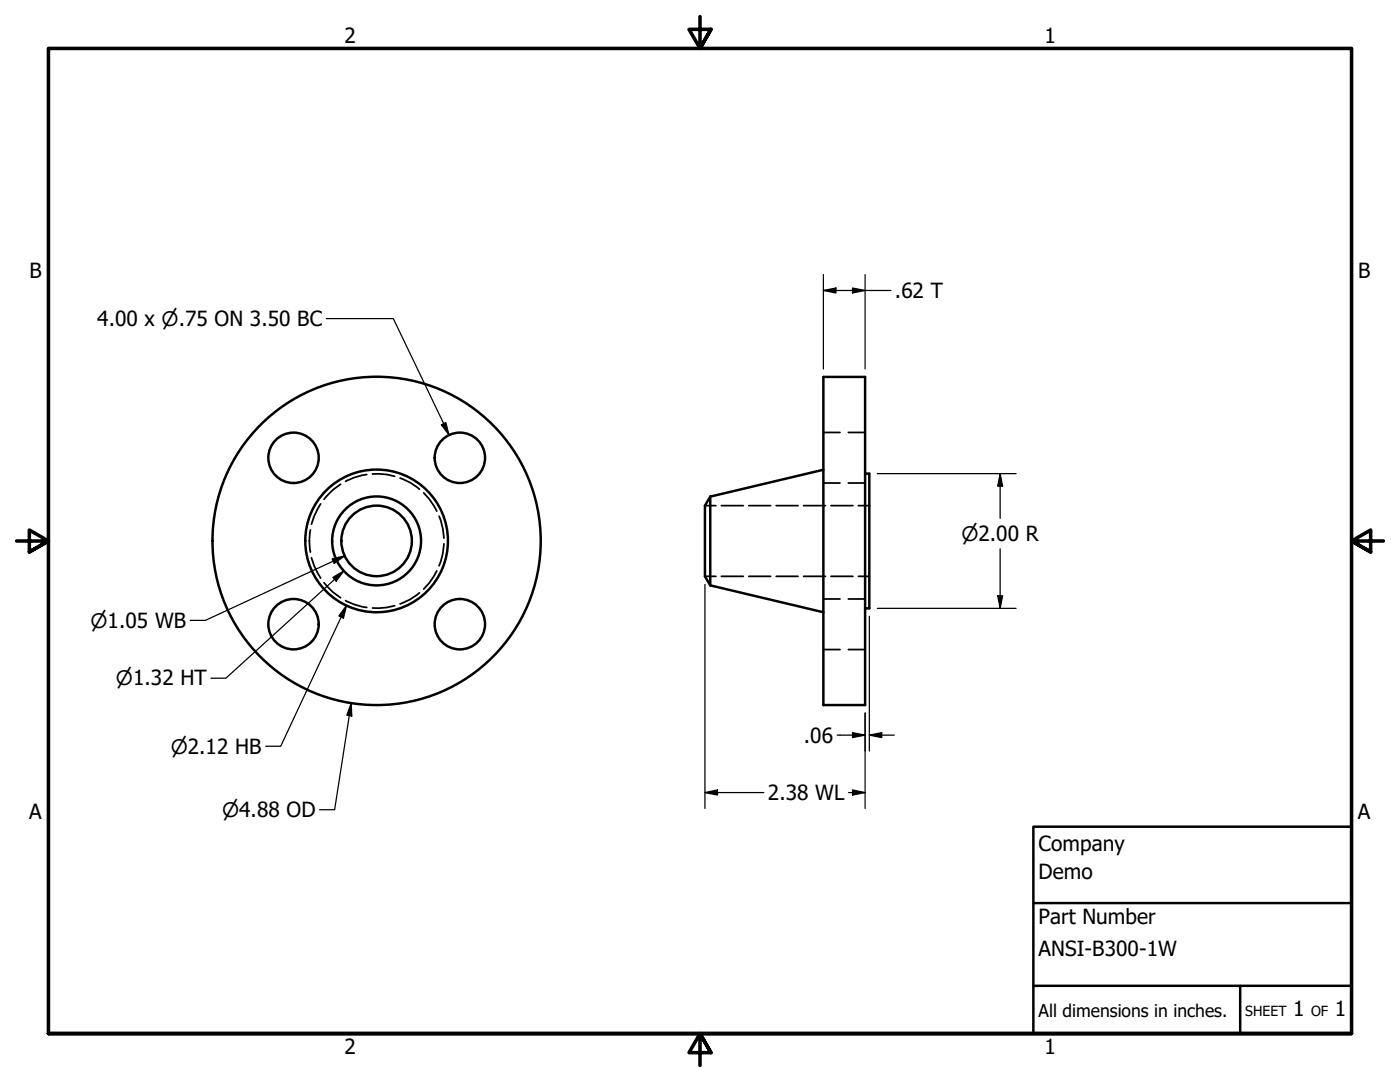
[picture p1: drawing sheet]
<svg xmlns="http://www.w3.org/2000/svg" width="279mm" height="216mm" viewBox="0 0 279 216" stroke-linecap="round" stroke-linejoin="round" font-family="sans-serif">
<!-- layer: Hidden (ANSI) -->
<g fill="none" stroke="#000" stroke-width=".35">
<path d="M68 96.6a12.1 12.1 0 0 0-3.3 3M73.2 94.7a12 12 0 0 0-4.2 1.4M74.3 94.6l2.9 .1 1.6 .3M79.8 95.4a11.4 11.4 0 0 1 3.9 2.2M84.6 98.4l1 1.1 1.6 2.5M164.3 96.4h3.3M164.3 86.3h3.3M169.3 96.4h3.3M169.3 86.3h3.3M61.9 105.7a11.8 11.8 0 0 0 0 4.5M62.2 111.3l.5 1.5 1.3 2.6M64 100.5l-1.3 2.6-.5 1.5"/>
<path d="M64.7 116.3a12.1 12.1 0 0 0 3.3 3M69 119.8a12 12 0 0 0 4.2 1.4M83.7 118.3a11.4 11.4 0 0 1-3.9 2.2M87.2 113.9l-1.6 2.5-1 1.1M87.6 103a12.4 12.4 0 0 1 1 4.4M88.6 108.5a12.4 12.4 0 0 1-1 4.4M140.7 115h2.2M140.7 100.9h2.2M144 115h4.3M144 100.9h4.3M149.4 115h4.4M149.4 100.9h4.4"/>
<path d="M154.9 115h4.4M154.9 100.9h4.4M160.4 115h4.3M160.4 100.9h4.3M164.3 119.5h3.3M165.8 115h4.4M165.8 100.9h4.4M169.3 119.5h3.3M171.3 115h2.2M171.3 100.9h2.2M78.8 120.9l-1.6 .3-2.9 .1M164.3 129.6h3.3"/>
<path d="M169.3 129.6h3.3"/>
</g>
<!-- layer: Visible (ANSI) -->
<g fill="none" stroke="#000" stroke-width=".49">
<path d="M164.3 75.2h8.3v65.5h-8.3zM141.7 99.1v17.7M141.7 99.1l-1 1.8v14.1l1 1.8M164.3 93.7l-22.6 5.4M172.6 94.5h.9v26.9h-.9M141.7 116.8l22.6 5.4"/>
<circle cx="58.6" cy="91.4" r="5"/>
<circle cx="91.8" cy="91.4" r="5"/>
<circle cx="75.2" cy="107.9" r="7"/>
<circle cx="75.2" cy="107.9" r="8.9"/>
<circle cx="75.2" cy="107.9" r="14.2"/>
<circle cx="75.2" cy="107.9" r="32.8"/>
<circle cx="58.6" cy="124.5" r="5"/>
<circle cx="91.8" cy="124.5" r="5"/>
</g>
<!-- layer: Border (ANSI) -->
<path d="M139.7 3.3v6.4l-2.2-3.8h4.4l-2.2 3.8 2.2-3.8M3.3 107.9h6.4l-3.8-2.1v4.3l3.8-2.2-3.8 2.2M276.1 107.9h-6.4l3.8-2.1v4.3l-3.8-2.2 3.8 2.2M9.7 206.2v-196.5h260v196.5h-260h260M141.9 210l-2.2-3.8 2.2 3.8h-4.4l2.2-3.8v6.4" fill="none" stroke="#000" stroke-width=".71"/>
<!-- layer: Title (ANSI) -->
<path d="M206.2 165h63.5v41.2h-63.5zM206.2 196.7h63.5M206.2 180.2h63.5M247.5 196.7v9.5" fill="none" stroke="#000" stroke-width=".49"/>
<!-- layer: Dimension (ANSI) -->
<g fill="none" stroke="#000" stroke-width=".25">
<path d="M164.3 58l2.5-.5v1zM164.3 58h13.5M164.3 54.8v18.8M170.1 57.5l2.5 .5-2.5 .5zM172.6 54.8v18.8M65.1 63.6h13.4l11.1 23.2M88.1 84.8l.9-.5 .6 2.5zM175.1 94.5h27.7M199.6 94.5l.5 2.5h-1zM199.6 94.5v8.9M66.3 111.5l2.5-.6-2.1 1.5zM66.4 115.2l2.2-1.3-1.5 2.1z"/>
<path d="M68.6 113.9l-23.5 21.4h-3M68.8 110.9l-27.8 12.9h-3M140.7 116.6v44.7M199.1 118.9h1l-.5 2.5zM199.6 109.5v11.9M69.1 120.8l-.6 2.5-.9-.4zM69.1 120.8l-13.1 28.1h-3M173.5 123v26.9M175.1 121.4h27.7M70.1 140.3l.1 2.6-1-.2zM70.1 140.3l-3.3 21.3h-3M140.7 158.2l2.5-.6v1z"/>
<path d="M140.7 158.2h11.7M167.1 146.7h5.5M169.3 158.2h3.3M170.1 146.2l2.5 .5-2.5 .5zM170.1 157.6l2.5 .6-2.5 .4zM172.6 142.3v19M173.5 146.7l2.5-.5v1zM173.5 146.7h5"/>
</g>
<g fill="#000">
<path d="M164.3 58l2.5-.5v1z" fill-rule="evenodd"/>
<path d="M170.1 57.5l2.5 .5-2.5 .5z" fill-rule="evenodd"/>
<path d="M88.1 84.8l.9-.5 .6 2.5z" fill-rule="evenodd"/>
<path d="M199.6 94.5l.5 2.5h-1z" fill-rule="evenodd"/>
<path d="M66.3 111.5l2.5-.6-2.1 1.5z" fill-rule="evenodd"/>
<path d="M66.4 115.2l2.2-1.3-1.5 2.1z" fill-rule="evenodd"/>
<path d="M199.1 118.9h1l-.5 2.5z" fill-rule="evenodd"/>
<path d="M69.1 120.8l-.6 2.5-.9-.4z" fill-rule="evenodd"/>
<path d="M70.1 140.3l.1 2.6-1-.2z" fill-rule="evenodd"/>
<path d="M140.7 158.2l2.5-.6v1z" fill-rule="evenodd"/>
<path d="M170.1 146.2l2.5 .5-2.5 .5z" fill-rule="evenodd"/>
<path d="M170.1 157.6l2.5 .6-2.5 .4z" fill-rule="evenodd"/>
<path d="M173.5 146.7l2.5-.5v1z" fill-rule="evenodd"/>
</g>
<g font-size="4.2">
<text x="68.7" y="8.6">2</text>
<text x="208.4" y="8.6">1</text>
<text x="5.9" y="55.5">B</text>
<text x="178.6" y="59.5">.62 T</text>
<text x="271" y="55.5">B</text>
<text x="19.4" y="65.1">4.00 x ⌀.75 ON 3.50 BC</text>
<text x="160.4" y="148.2">.06</text>
<text x="153.2" y="159.7">2.38 WL</text>
<text x="5.8" y="163.4">A</text>
<text x="271" y="163.4">A</text>
<text x="207.3" y="169.8">Company</text>
<text x="207.3" y="175.4">Demo</text>
<text x="207.3" y="184.4">Part Number</text>
<text x="207.3" y="190.7">ANSI-B300-1W</text>
<text x="258.1" y="202.8">1</text>
<text x="266.4" y="202.8">1</text>
<text x="68.7" y="210.3">2</text>
<text x="208.4" y="210.3">1</text>
</g>
<g font-size="4">
<text x="191.9" y="107.9">⌀2.00 R</text>
<text x="18.1" y="125.3">⌀1.05 WB</text>
<text x="23.1" y="136.8">⌀1.32 HT</text>
<text x="34.1" y="150.4">⌀2.12 HB</text>
<text x="44.3" y="163.1">⌀4.88 OD</text>
</g>
<text font-size="3.5" x="207.3" y="202.9">All dimensions in inches.</text>
<g font-size="2.8">
<text x="248.5" y="202.8">SHEET</text>
<text x="261.7" y="202.8">OF</text>
</g>
</svg>
